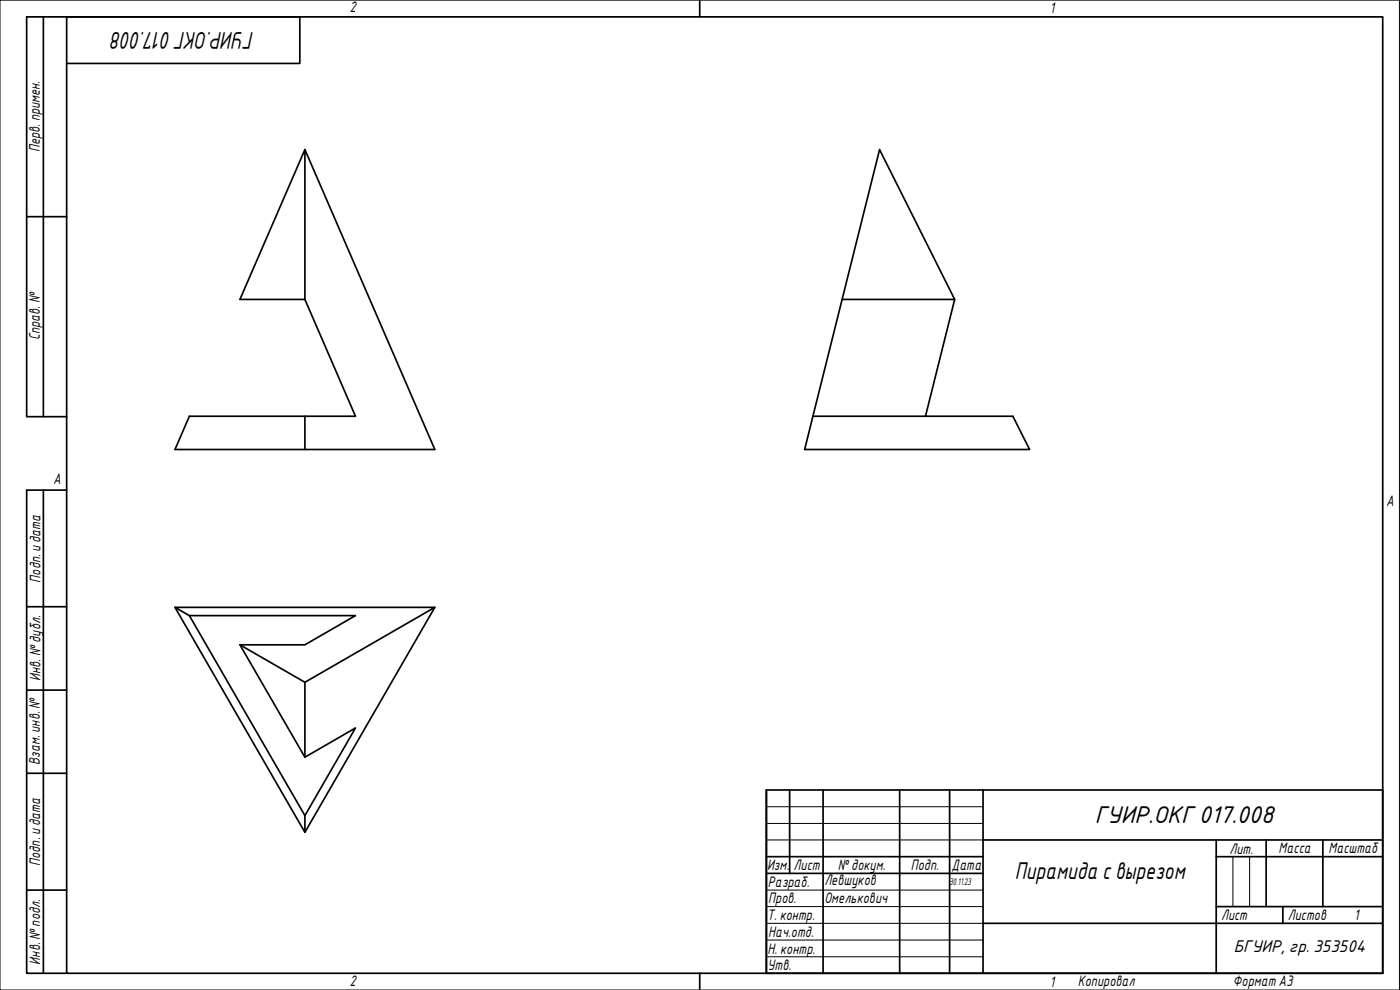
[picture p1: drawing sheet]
<svg xmlns="http://www.w3.org/2000/svg" width="420mm" height="297mm" viewBox="0 0 420 297" stroke-linecap="round" stroke-linejoin="round" font-family="sans-serif">
<path d="M91.5 44.9l39 90h-78l4.3-10h49.9l-15.2-35.1h-19.5zM91.5 44.9v44.9M252.7 89.8l11.3-44.9 22.5 44.9M91.5 124.9v10M244 124.9l-2.5 10h67.5l-5-10h-60l8.7-35.1h33.8l-8.8 35.1M52.5 182.2l39 67.5 39-67.5M56.8 184.7h49.9l-15.2 8.8h-19.5l19.5 33.7 15.2-8.8-15.2 26.3zM56.8 184.7l-4.3-2.5h78l-39 22.5-19.5-11.2M91.5 204.7v22.5M91.5 244.7v5" fill="none" stroke="#000" stroke-width=".51"/>
<path d="M20 5.1h395v286.9h-395zM210 0v5.1M210 292v5" fill="none" stroke="#000" stroke-width=".51"/>
<path d="M0 0h420v297h-420z" fill="none" stroke="#000" stroke-width=".3"/>
<g fill="none" stroke="#000" stroke-width=".51">
<path d="M230 237h185v55h-185zM237 237v25.1M247 237v55M270 237v55M285 237v55M295 237v55M230 257h65M295 252h120M365 257h50M365 252v40M380 252v20M397 252v20"/>
<path d="M230 262.1h65M295 277h120M365 272h50M385 272v5"/>
</g>
<path d="M230 242h65M230 247.1h65M230 252h65M370 257v15M375 257v15M230 267.1h65M230 272h65M230 277h65M230 282.1h65M230 287.1h65" fill="none" stroke="#000" stroke-width=".3"/>
<path d="M13 5.1v119.9M20 19h70v-13.9h-82v119.9h12M8 65h12M13 147.1v144.9M20 147.1h-12v144.9h12M8 182h12M8 207.1h12M8 232h12M8 267.1h12" fill="none" stroke="#000" stroke-width=".51"/>
<g font-size="7">
<text x="76.3" y="9.5" transform="rotate(180 76.3 9.5)">ГУИР.ОКГ017.008</text>
<text x="328.5" y="246.9">ГУИР.ОКГ017.008</text>
<text x="304.5" y="263.8">Пирамида свырезом</text>
</g>
<text font-size="4.9" x="370.3" y="285.7">БГУИР, гр. 353504</text>
<g font-size="4.4">
<text x="105" y="3.7">2</text>
<text x="315" y="3.8">1</text>
<text x="11.9" y="45.6" transform="rotate(-90 11.9 45.6)">Перв. примен.</text>
<text x="12" y="102.2" transform="rotate(-90 12 102.2)">Справ. №</text>
<text x="16" y="145.2">A</text>
<text x="416" y="151.7">A</text>
<text x="12.2" y="174.8" transform="rotate(-90 12.2 174.8)">Подп. идата</text>
<text x="12.2" y="204.3" transform="rotate(-90 12.2 204.3)">Инв. №дубл.</text>
<text x="12" y="229.5" transform="rotate(-90 12 229.5)">Взам. инв. №</text>
<text x="369" y="256.1">Лит.</text>
<text x="383.7" y="256.1">Масса</text>
<text x="398.7" y="256.1">Масштаб</text>
<text x="12.1" y="259.8" transform="rotate(-90 12.1 259.8)">Подп. идата</text>
<text x="230.2" y="261.1">Изм.</text>
<text x="238.2" y="261.1">Лист</text>
<text x="251.5" y="261">№докум.</text>
<text x="273.4" y="261.2">Подп.</text>
<text x="285.6" y="261.2">Дата</text>
<text x="230.4" y="266.1">Разраб.</text>
<text x="247.4" y="265.7">Левшуков</text>
<text x="230.6" y="271.1">Пров.</text>
<text x="247.4" y="271.1">Омелькович</text>
<text x="230.3" y="276.1">Т. контр.</text>
<text x="230.5" y="281.1">Нач.отд.</text>
<text x="366.5" y="276.1">Лист</text>
<text x="386.5" y="276.1">Листов</text>
<text x="406.4" y="276">1</text>
<text x="230.4" y="286.1">Н. контр.</text>
<text x="12.1" y="289.4" transform="rotate(-90 12.1 289.4)">Инв. №подл.</text>
<text x="230.3" y="291.1">Утв.</text>
<text x="105" y="295.9">2</text>
<text x="315" y="296.1">1</text>
<text x="323.5" y="295.8">Копировал</text>
<text x="370" y="295.8">Формат А3</text>
</g>
<text font-size="2.8" x="285" y="265.5">30.11.23</text>
</svg>
